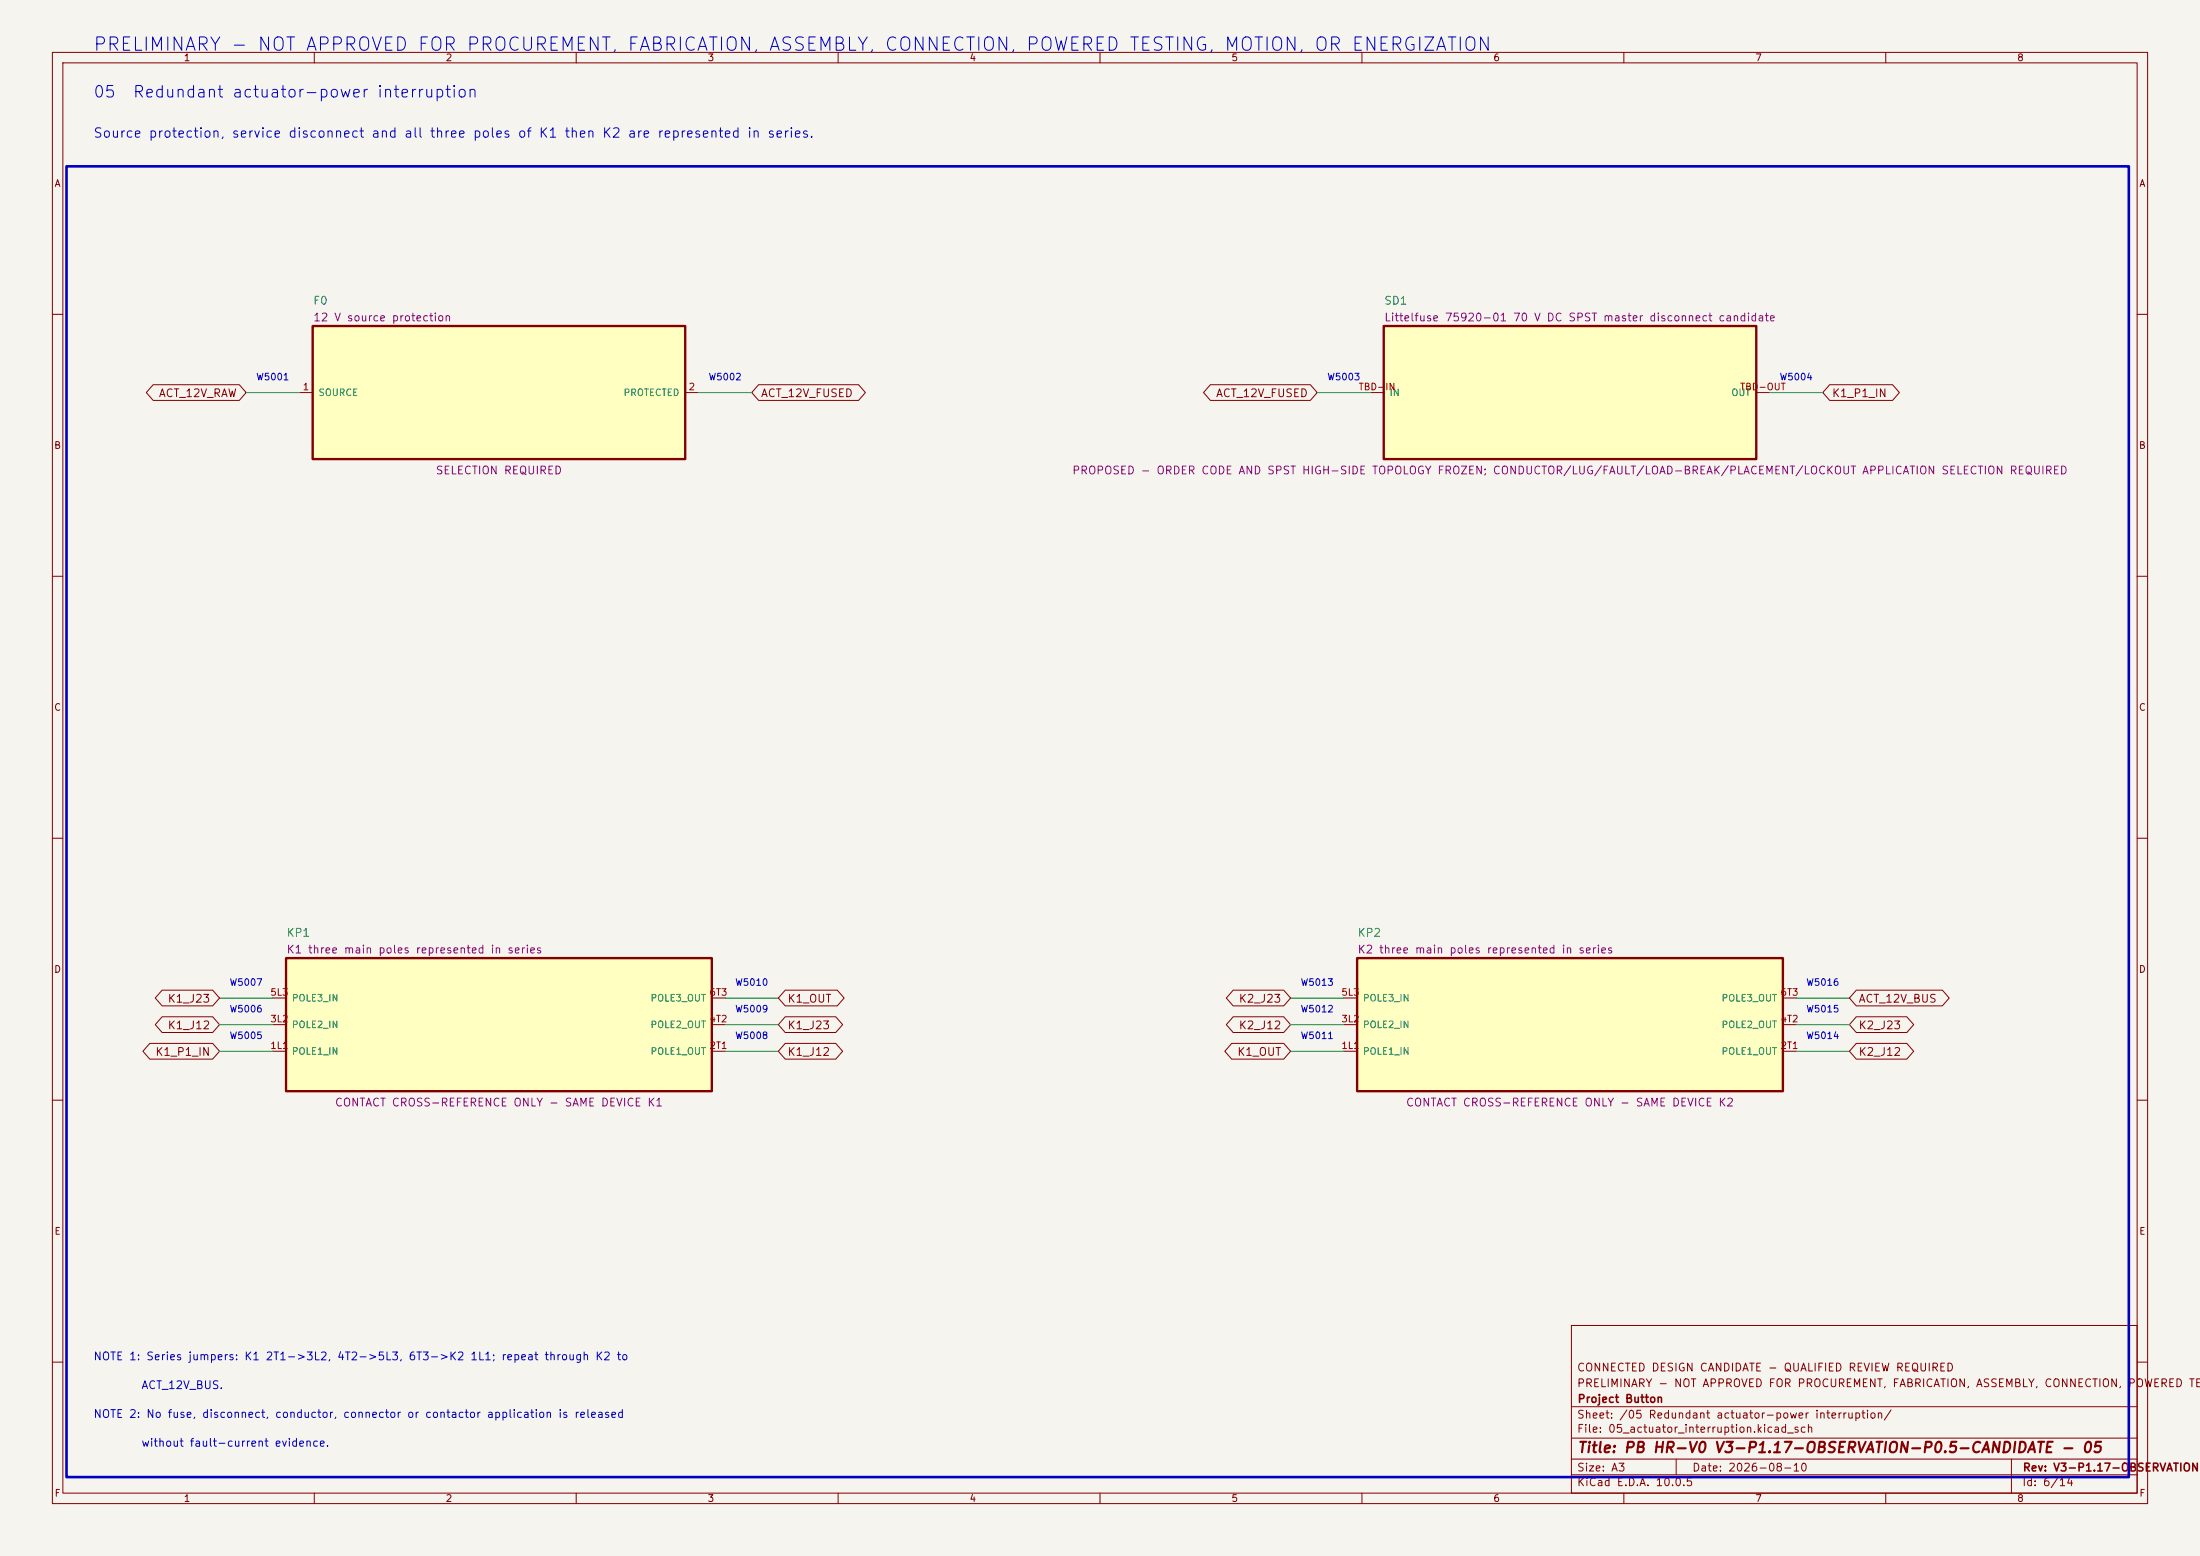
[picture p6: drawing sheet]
(kicad_sch
 (version 20250114) (generator "eeschema") (generator_version "10.0") (paper "A3")
 (title_block (title "PB HR-V0 V3-P1.17-OBSERVATION-P0.5-CANDIDATE - 05") (date "2026-08-10") (rev "V3-P1.17-OBSERVATION-P0.5-CANDIDATE")
  (company "Project Button") (comment 1 "PRELIMINARY - NOT APPROVED FOR PROCUREMENT, FABRICATION, ASSEMBLY, CONNECTION, POWERED TESTING, MOTION, OR ENERGIZATION") (comment 2 "CONNECTED DESIGN CANDIDATE - QUALIFIED REVIEW REQUIRED"))
 (lib_symbols (symbol "PBV3:F0"
   (pin_names (offset 1.016)) (exclude_from_sim no) (in_bom yes) (on_board yes)
   (property "Reference" "F0" (at -35.56 -16.70 0) (effects (font (size 1.50 1.50)) (justify left bottom)))
   (property "Value" "12 V source protection" (at 0.00 0.00 0) (effects (font (size 1.50 1.50)) (hide yes)))
   (property "Footprint" "" (at 0.00 0.00 0) (effects (font (size 1.50 1.50)) (hide yes)))
   (property "Datasheet" "" (at 0.00 0.00 0) (effects (font (size 1.50 1.50)) (hide yes)))
   (property "Description" "R36 proposes FHAC0002SXJ holder plus ATOF family only. Ampere rating, 12-to-16 AWG transition, fault current, interrupting and thermal coordination remain open." (at 0.00 0.00 0) (effects (font (size 1.50 1.50)) (hide yes)))
   (property "Status" "SELECTION REQUIRED" (at 0.00 15.70 0) (effects (font (size 1.50 1.50)) (justify bottom)))
   (property "Evidence" "" (at 0.00 0.00 0) (effects (font (size 1.50 1.50)) (hide yes)))
   (property "Display" "12 V source protection" (at -35.56 -13.50 0) (effects (font (size 1.50 1.50)) (justify left bottom)))
   (symbol "F0_0_1"
    (rectangle (start -35.56 -12.70) (end 35.56 12.70) (stroke (width 0.45) (type solid)) (fill (type background))))
   (symbol "F0_1_1" (pin passive line (at -38.10 0.00 0) (length 2.54) (name "SOURCE" (effects (font (size 1.27 1.27)))) (number "1" (effects (font (size 1.27 1.27))))) (pin passive line (at 38.10 0.00 180) (length 2.54) (name "PROTECTED" (effects (font (size 1.27 1.27)))) (number "2" (effects (font (size 1.27 1.27))))))
   (embedded_fonts no))
(symbol "PBV3:SD1"
   (pin_names (offset 1.016)) (exclude_from_sim no) (in_bom yes) (on_board yes)
   (property "Reference" "SD1" (at -35.56 -16.70 0) (effects (font (size 1.50 1.50)) (justify left bottom)))
   (property "Value" "Littelfuse 75920-01 70 V DC SPST master disconnect candidate" (at 0.00 0.00 0) (effects (font (size 1.50 1.50)) (hide yes)))
   (property "Footprint" "" (at 0.00 0.00 0) (effects (font (size 1.50 1.50)) (hide yes)))
   (property "Datasheet" "https://www.littelfuse.com/products/switches-connectors/dc-disconnect-switches/manual-battery-disconnect-switches/75920/75920-01" (at 0.00 0.00 0) (effects (font (size 1.50 1.50)) (hide yes)))
   (property "Description" "Exact active catalog candidate only: through-panel 75920-01 with yellow knob, OFF-position padlock feature and two identical 3/8-24 studs. Littelfuse permits high-side use, but published current-cycle ratings depend on 4/0 cable and are not project conductor or fault-duty proof. Source/load stud assignment, lug stack, touch protection, panel location, load-break rule, zero-energy verification, human factors and qualified Boston application review remain open. SD1 is not the E-stop and has no functional-safety credit." (at 0.00 0.00 0) (effects (font (size 1.50 1.50)) (hide yes)))
   (property "Status" "PROPOSED - ORDER CODE AND SPST HIGH-SIDE TOPOLOGY FROZEN; CONDUCTOR/LUG/FAULT/LOAD-BREAK/PLACEMENT/LOCKOUT APPLICATION SELECTION REQUIRED" (at 0.00 15.70 0) (effects (font (size 1.50 1.50)) (justify bottom)))
   (property "Evidence" "Littelfuse 75920 Series datasheet Rev 091825 (2025); 75920-01 drawing current download accessed 2026-08-07; installation IF-165 Rev 010320-C (2020); product status rechecked active 2026-08-07." (at 0.00 0.00 0) (effects (font (size 1.50 1.50)) (hide yes)))
   (property "Display" "Littelfuse 75920-01 70 V DC SPST master disconnect candidate" (at -35.56 -13.50 0) (effects (font (size 1.50 1.50)) (justify left bottom)))
   (symbol "SD1_0_1"
    (rectangle (start -35.56 -12.70) (end 35.56 12.70) (stroke (width 0.45) (type solid)) (fill (type background))))
   (symbol "SD1_1_1" (pin passive line (at -38.10 0.00 0) (length 2.54) (name "IN" (effects (font (size 1.27 1.27)))) (number "TBD-IN" (effects (font (size 1.27 1.27))))) (pin passive line (at 38.10 0.00 180) (length 2.54) (name "OUT" (effects (font (size 1.27 1.27)))) (number "TBD-OUT" (effects (font (size 1.27 1.27))))))
   (embedded_fonts no))
(symbol "PBV3:KP1"
   (pin_names (offset 1.016)) (exclude_from_sim no) (in_bom yes) (on_board yes)
   (property "Reference" "KP1" (at -40.64 -16.70 0) (effects (font (size 1.50 1.50)) (justify left bottom)))
   (property "Value" "K1 three main poles represented in series" (at 0.00 0.00 0) (effects (font (size 1.50 1.50)) (hide yes)))
   (property "Footprint" "" (at 0.00 0.00 0) (effects (font (size 1.50 1.50)) (hide yes)))
   (property "Datasheet" "" (at 0.00 0.00 0) (effects (font (size 1.50 1.50)) (hide yes)))
   (property "Description" "Do not count as a second BOM device. External nets series-connect the three poles. Catalog DC evidence exists, but lower-current/critical-current application confirmation and loaded tests remain required." (at 0.00 0.00 0) (effects (font (size 1.50 1.50)) (hide yes)))
   (property "Status" "CONTACT CROSS-REFERENCE ONLY - SAME DEVICE K1" (at 0.00 15.70 0) (effects (font (size 1.50 1.50)) (justify bottom)))
   (property "Evidence" "" (at 0.00 0.00 0) (effects (font (size 1.50 1.50)) (hide yes)))
   (property "Display" "K1 three main poles represented in series" (at -40.64 -13.50 0) (effects (font (size 1.50 1.50)) (justify left bottom)))
   (symbol "KP1_0_1"
    (rectangle (start -40.64 -12.70) (end 40.64 12.70) (stroke (width 0.45) (type solid)) (fill (type background))))
   (symbol "KP1_1_1" (pin passive line (at -43.18 -5.08 0) (length 2.54) (name "POLE1 IN" (effects (font (size 1.27 1.27)))) (number "1L1" (effects (font (size 1.27 1.27))))) (pin passive line (at -43.18 0.00 0) (length 2.54) (name "POLE2 IN" (effects (font (size 1.27 1.27)))) (number "3L2" (effects (font (size 1.27 1.27))))) (pin passive line (at -43.18 5.08 0) (length 2.54) (name "POLE3 IN" (effects (font (size 1.27 1.27)))) (number "5L3" (effects (font (size 1.27 1.27))))) (pin passive line (at 43.18 -5.08 180) (length 2.54) (name "POLE1 OUT" (effects (font (size 1.27 1.27)))) (number "2T1" (effects (font (size 1.27 1.27))))) (pin passive line (at 43.18 0.00 180) (length 2.54) (name "POLE2 OUT" (effects (font (size 1.27 1.27)))) (number "4T2" (effects (font (size 1.27 1.27))))) (pin passive line (at 43.18 5.08 180) (length 2.54) (name "POLE3 OUT" (effects (font (size 1.27 1.27)))) (number "6T3" (effects (font (size 1.27 1.27))))))
   (embedded_fonts no))
(symbol "PBV3:KP2"
   (pin_names (offset 1.016)) (exclude_from_sim no) (in_bom yes) (on_board yes)
   (property "Reference" "KP2" (at -40.64 -16.70 0) (effects (font (size 1.50 1.50)) (justify left bottom)))
   (property "Value" "K2 three main poles represented in series" (at 0.00 0.00 0) (effects (font (size 1.50 1.50)) (hide yes)))
   (property "Footprint" "" (at 0.00 0.00 0) (effects (font (size 1.50 1.50)) (hide yes)))
   (property "Datasheet" "" (at 0.00 0.00 0) (effects (font (size 1.50 1.50)) (hide yes)))
   (property "Description" "Do not count as a second BOM device. Same catalog and lower-current application boundary as K1." (at 0.00 0.00 0) (effects (font (size 1.50 1.50)) (hide yes)))
   (property "Status" "CONTACT CROSS-REFERENCE ONLY - SAME DEVICE K2" (at 0.00 15.70 0) (effects (font (size 1.50 1.50)) (justify bottom)))
   (property "Evidence" "" (at 0.00 0.00 0) (effects (font (size 1.50 1.50)) (hide yes)))
   (property "Display" "K2 three main poles represented in series" (at -40.64 -13.50 0) (effects (font (size 1.50 1.50)) (justify left bottom)))
   (symbol "KP2_0_1"
    (rectangle (start -40.64 -12.70) (end 40.64 12.70) (stroke (width 0.45) (type solid)) (fill (type background))))
   (symbol "KP2_1_1" (pin passive line (at -43.18 -5.08 0) (length 2.54) (name "POLE1 IN" (effects (font (size 1.27 1.27)))) (number "1L1" (effects (font (size 1.27 1.27))))) (pin passive line (at -43.18 0.00 0) (length 2.54) (name "POLE2 IN" (effects (font (size 1.27 1.27)))) (number "3L2" (effects (font (size 1.27 1.27))))) (pin passive line (at -43.18 5.08 0) (length 2.54) (name "POLE3 IN" (effects (font (size 1.27 1.27)))) (number "5L3" (effects (font (size 1.27 1.27))))) (pin passive line (at 43.18 -5.08 180) (length 2.54) (name "POLE1 OUT" (effects (font (size 1.27 1.27)))) (number "2T1" (effects (font (size 1.27 1.27))))) (pin passive line (at 43.18 0.00 180) (length 2.54) (name "POLE2 OUT" (effects (font (size 1.27 1.27)))) (number "4T2" (effects (font (size 1.27 1.27))))) (pin passive line (at 43.18 5.08 180) (length 2.54) (name "POLE3 OUT" (effects (font (size 1.27 1.27)))) (number "6T3" (effects (font (size 1.27 1.27))))))
   (embedded_fonts no)))
 (text "PRELIMINARY - NOT APPROVED FOR PROCUREMENT, FABRICATION, ASSEMBLY, CONNECTION, POWERED TESTING, MOTION, OR ENERGIZATION" (exclude_from_sim no) (at 17.78 10.16 0) (effects (font (size 2.54 2.54)) (justify left bottom))) (text "05  Redundant actuator-power interruption" (exclude_from_sim no) (at 17.78 19.05 0) (effects (font (size 2.20 2.20)) (justify left bottom))) (text "Source protection, service disconnect and all three poles of K1 then K2 are represented in series." (exclude_from_sim no) (at 17.78 26.67 0) (effects (font (size 1.80 1.80)) (justify left bottom))) (rectangle (start 12.70 31.75) (end 406.40 281.94) (stroke (width 0.50) (type solid)) (fill (type none))) (wire (pts (xy 57.15 74.93) (xy 46.99 74.93)) (stroke (width 0) (type default)))
(global_label "ACT_12V_RAW" (shape bidirectional) (at 46.99 74.93 180) (fields_autoplaced yes) (effects (font (size 1.50 1.50)) (justify right))
    (property "Intersheetrefs" "${INTERSHEET_REFS}" (at 46.99 77.47 0) (effects (font (size 1.27 1.27)) (hide yes))))
(text "W5001" (exclude_from_sim no) (at 52.07 72.93 0) (effects (font (size 1.27 1.27)) (justify bottom)))
(wire (pts (xy 133.35 74.93) (xy 143.51 74.93)) (stroke (width 0) (type default)))
(global_label "ACT_12V_FUSED" (shape bidirectional) (at 143.51 74.93 0) (fields_autoplaced yes) (effects (font (size 1.50 1.50)) (justify left))
    (property "Intersheetrefs" "${INTERSHEET_REFS}" (at 143.51 77.47 0) (effects (font (size 1.27 1.27)) (hide yes))))
(text "W5002" (exclude_from_sim no) (at 138.43 72.93 0) (effects (font (size 1.27 1.27)) (justify bottom))) (wire (pts (xy 261.62 74.93) (xy 251.46 74.93)) (stroke (width 0) (type default)))
(global_label "ACT_12V_FUSED" (shape bidirectional) (at 251.46 74.93 180) (fields_autoplaced yes) (effects (font (size 1.50 1.50)) (justify right))
    (property "Intersheetrefs" "${INTERSHEET_REFS}" (at 251.46 77.47 0) (effects (font (size 1.27 1.27)) (hide yes))))
(text "W5003" (exclude_from_sim no) (at 256.54 72.93 0) (effects (font (size 1.27 1.27)) (justify bottom)))
(wire (pts (xy 337.82 74.93) (xy 347.98 74.93)) (stroke (width 0) (type default)))
(global_label "K1_P1_IN" (shape bidirectional) (at 347.98 74.93 0) (fields_autoplaced yes) (effects (font (size 1.50 1.50)) (justify left))
    (property "Intersheetrefs" "${INTERSHEET_REFS}" (at 347.98 77.47 0) (effects (font (size 1.27 1.27)) (hide yes))))
(text "W5004" (exclude_from_sim no) (at 342.90 72.93 0) (effects (font (size 1.27 1.27)) (justify bottom))) (wire (pts (xy 52.07 200.66) (xy 41.91 200.66)) (stroke (width 0) (type default)))
(global_label "K1_P1_IN" (shape bidirectional) (at 41.91 200.66 180) (fields_autoplaced yes) (effects (font (size 1.50 1.50)) (justify right))
    (property "Intersheetrefs" "${INTERSHEET_REFS}" (at 41.91 203.20 0) (effects (font (size 1.27 1.27)) (hide yes))))
(text "W5005" (exclude_from_sim no) (at 46.99 198.66 0) (effects (font (size 1.27 1.27)) (justify bottom)))
(wire (pts (xy 52.07 195.58) (xy 41.91 195.58)) (stroke (width 0) (type default)))
(global_label "K1_J12" (shape bidirectional) (at 41.91 195.58 180) (fields_autoplaced yes) (effects (font (size 1.50 1.50)) (justify right))
    (property "Intersheetrefs" "${INTERSHEET_REFS}" (at 41.91 198.12 0) (effects (font (size 1.27 1.27)) (hide yes))))
(text "W5006" (exclude_from_sim no) (at 46.99 193.58 0) (effects (font (size 1.27 1.27)) (justify bottom)))
(wire (pts (xy 52.07 190.50) (xy 41.91 190.50)) (stroke (width 0) (type default)))
(global_label "K1_J23" (shape bidirectional) (at 41.91 190.50 180) (fields_autoplaced yes) (effects (font (size 1.50 1.50)) (justify right))
    (property "Intersheetrefs" "${INTERSHEET_REFS}" (at 41.91 193.04 0) (effects (font (size 1.27 1.27)) (hide yes))))
(text "W5007" (exclude_from_sim no) (at 46.99 188.50 0) (effects (font (size 1.27 1.27)) (justify bottom)))
(wire (pts (xy 138.43 200.66) (xy 148.59 200.66)) (stroke (width 0) (type default)))
(global_label "K1_J12" (shape bidirectional) (at 148.59 200.66 0) (fields_autoplaced yes) (effects (font (size 1.50 1.50)) (justify left))
    (property "Intersheetrefs" "${INTERSHEET_REFS}" (at 148.59 203.20 0) (effects (font (size 1.27 1.27)) (hide yes))))
(text "W5008" (exclude_from_sim no) (at 143.51 198.66 0) (effects (font (size 1.27 1.27)) (justify bottom)))
(wire (pts (xy 138.43 195.58) (xy 148.59 195.58)) (stroke (width 0) (type default)))
(global_label "K1_J23" (shape bidirectional) (at 148.59 195.58 0) (fields_autoplaced yes) (effects (font (size 1.50 1.50)) (justify left))
    (property "Intersheetrefs" "${INTERSHEET_REFS}" (at 148.59 198.12 0) (effects (font (size 1.27 1.27)) (hide yes))))
(text "W5009" (exclude_from_sim no) (at 143.51 193.58 0) (effects (font (size 1.27 1.27)) (justify bottom)))
(wire (pts (xy 138.43 190.50) (xy 148.59 190.50)) (stroke (width 0) (type default)))
(global_label "K1_OUT" (shape bidirectional) (at 148.59 190.50 0) (fields_autoplaced yes) (effects (font (size 1.50 1.50)) (justify left))
    (property "Intersheetrefs" "${INTERSHEET_REFS}" (at 148.59 193.04 0) (effects (font (size 1.27 1.27)) (hide yes))))
(text "W5010" (exclude_from_sim no) (at 143.51 188.50 0) (effects (font (size 1.27 1.27)) (justify bottom))) (wire (pts (xy 256.54 200.66) (xy 246.38 200.66)) (stroke (width 0) (type default)))
(global_label "K1_OUT" (shape bidirectional) (at 246.38 200.66 180) (fields_autoplaced yes) (effects (font (size 1.50 1.50)) (justify right))
    (property "Intersheetrefs" "${INTERSHEET_REFS}" (at 246.38 203.20 0) (effects (font (size 1.27 1.27)) (hide yes))))
(text "W5011" (exclude_from_sim no) (at 251.46 198.66 0) (effects (font (size 1.27 1.27)) (justify bottom)))
(wire (pts (xy 256.54 195.58) (xy 246.38 195.58)) (stroke (width 0) (type default)))
(global_label "K2_J12" (shape bidirectional) (at 246.38 195.58 180) (fields_autoplaced yes) (effects (font (size 1.50 1.50)) (justify right))
    (property "Intersheetrefs" "${INTERSHEET_REFS}" (at 246.38 198.12 0) (effects (font (size 1.27 1.27)) (hide yes))))
(text "W5012" (exclude_from_sim no) (at 251.46 193.58 0) (effects (font (size 1.27 1.27)) (justify bottom)))
(wire (pts (xy 256.54 190.50) (xy 246.38 190.50)) (stroke (width 0) (type default)))
(global_label "K2_J23" (shape bidirectional) (at 246.38 190.50 180) (fields_autoplaced yes) (effects (font (size 1.50 1.50)) (justify right))
    (property "Intersheetrefs" "${INTERSHEET_REFS}" (at 246.38 193.04 0) (effects (font (size 1.27 1.27)) (hide yes))))
(text "W5013" (exclude_from_sim no) (at 251.46 188.50 0) (effects (font (size 1.27 1.27)) (justify bottom)))
(wire (pts (xy 342.90 200.66) (xy 353.06 200.66)) (stroke (width 0) (type default)))
(global_label "K2_J12" (shape bidirectional) (at 353.06 200.66 0) (fields_autoplaced yes) (effects (font (size 1.50 1.50)) (justify left))
    (property "Intersheetrefs" "${INTERSHEET_REFS}" (at 353.06 203.20 0) (effects (font (size 1.27 1.27)) (hide yes))))
(text "W5014" (exclude_from_sim no) (at 347.98 198.66 0) (effects (font (size 1.27 1.27)) (justify bottom)))
(wire (pts (xy 342.90 195.58) (xy 353.06 195.58)) (stroke (width 0) (type default)))
(global_label "K2_J23" (shape bidirectional) (at 353.06 195.58 0) (fields_autoplaced yes) (effects (font (size 1.50 1.50)) (justify left))
    (property "Intersheetrefs" "${INTERSHEET_REFS}" (at 353.06 198.12 0) (effects (font (size 1.27 1.27)) (hide yes))))
(text "W5015" (exclude_from_sim no) (at 347.98 193.58 0) (effects (font (size 1.27 1.27)) (justify bottom)))
(wire (pts (xy 342.90 190.50) (xy 353.06 190.50)) (stroke (width 0) (type default)))
(global_label "ACT_12V_BUS" (shape bidirectional) (at 353.06 190.50 0) (fields_autoplaced yes) (effects (font (size 1.50 1.50)) (justify left))
    (property "Intersheetrefs" "${INTERSHEET_REFS}" (at 353.06 193.04 0) (effects (font (size 1.27 1.27)) (hide yes))))
(text "W5016" (exclude_from_sim no) (at 347.98 188.50 0) (effects (font (size 1.27 1.27)) (justify bottom))) (text "NOTE 1: Series jumpers: K1 2T1->3L2, 4T2->5L3, 6T3->K2 1L1; repeat through K2 to" (exclude_from_sim no) (at 17.78 260.00 0) (effects (font (size 1.50 1.50)) (justify left bottom))) (text "        ACT_12V_BUS." (exclude_from_sim no) (at 17.78 265.50 0) (effects (font (size 1.50 1.50)) (justify left bottom))) (text "NOTE 2: No fuse, disconnect, conductor, connector or contactor application is released" (exclude_from_sim no) (at 17.78 271.00 0) (effects (font (size 1.50 1.50)) (justify left bottom))) (text "        without fault-current evidence." (exclude_from_sim no) (at 17.78 276.50 0) (effects (font (size 1.50 1.50)) (justify left bottom)))
 (symbol
   (lib_id "PBV3:F0") (at 95.25 74.93 0) (unit 1) (exclude_from_sim no) (in_bom yes) (on_board yes) (dnp no)
   (property "Reference" "F0" (at 59.69 58.23 0) (effects (font (size 1.50 1.50)) (justify left bottom)))
   (property "Value" "12 V source protection" (at 95.25 74.93 0) (effects (font (size 1.50 1.50)) (hide yes)))
   (property "Footprint" "" (at 95.25 74.93 0) (effects (font (size 1.50 1.50)) (hide yes)))
   (property "Datasheet" "" (at 95.25 74.93 0) (effects (font (size 1.50 1.50)) (hide yes)))
   (property "Description" "R36 proposes FHAC0002SXJ holder plus ATOF family only. Ampere rating, 12-to-16 AWG transition, fault current, interrupting and thermal coordination remain open." (at 95.25 74.93 0) (effects (font (size 1.50 1.50)) (hide yes)))
   (property "Status" "SELECTION REQUIRED" (at 95.25 90.63 0) (effects (font (size 1.50 1.50)) (justify bottom)))
   (property "Evidence" "" (at 95.25 74.93 0) (effects (font (size 1.50 1.50)) (hide yes)))
   (property "Display" "12 V source protection" (at 59.69 61.43 0) (effects (font (size 1.50 1.50)) (justify left bottom))) (pin "1") (pin "2"))
(symbol
   (lib_id "PBV3:SD1") (at 299.72 74.93 0) (unit 1) (exclude_from_sim no) (in_bom yes) (on_board yes) (dnp no)
   (property "Reference" "SD1" (at 264.16 58.23 0) (effects (font (size 1.50 1.50)) (justify left bottom)))
   (property "Value" "Littelfuse 75920-01 70 V DC SPST master disconnect candidate" (at 299.72 74.93 0) (effects (font (size 1.50 1.50)) (hide yes)))
   (property "Footprint" "" (at 299.72 74.93 0) (effects (font (size 1.50 1.50)) (hide yes)))
   (property "Datasheet" "https://www.littelfuse.com/products/switches-connectors/dc-disconnect-switches/manual-battery-disconnect-switches/75920/75920-01" (at 299.72 74.93 0) (effects (font (size 1.50 1.50)) (hide yes)))
   (property "Description" "Exact active catalog candidate only: through-panel 75920-01 with yellow knob, OFF-position padlock feature and two identical 3/8-24 studs. Littelfuse permits high-side use, but published current-cycle ratings depend on 4/0 cable and are not project conductor or fault-duty proof. Source/load stud assignment, lug stack, touch protection, panel location, load-break rule, zero-energy verification, human factors and qualified Boston application review remain open. SD1 is not the E-stop and has no functional-safety credit." (at 299.72 74.93 0) (effects (font (size 1.50 1.50)) (hide yes)))
   (property "Status" "PROPOSED - ORDER CODE AND SPST HIGH-SIDE TOPOLOGY FROZEN; CONDUCTOR/LUG/FAULT/LOAD-BREAK/PLACEMENT/LOCKOUT APPLICATION SELECTION REQUIRED" (at 299.72 90.63 0) (effects (font (size 1.50 1.50)) (justify bottom)))
   (property "Evidence" "Littelfuse 75920 Series datasheet Rev 091825 (2025); 75920-01 drawing current download accessed 2026-08-07; installation IF-165 Rev 010320-C (2020); product status rechecked active 2026-08-07." (at 299.72 74.93 0) (effects (font (size 1.50 1.50)) (hide yes)))
   (property "Display" "Littelfuse 75920-01 70 V DC SPST master disconnect candidate" (at 264.16 61.43 0) (effects (font (size 1.50 1.50)) (justify left bottom))) (pin "TBD-IN") (pin "TBD-OUT"))
(symbol
   (lib_id "PBV3:KP1") (at 95.25 195.58 0) (unit 1) (exclude_from_sim no) (in_bom yes) (on_board yes) (dnp no)
   (property "Reference" "KP1" (at 54.61 178.88 0) (effects (font (size 1.50 1.50)) (justify left bottom)))
   (property "Value" "K1 three main poles represented in series" (at 95.25 195.58 0) (effects (font (size 1.50 1.50)) (hide yes)))
   (property "Footprint" "" (at 95.25 195.58 0) (effects (font (size 1.50 1.50)) (hide yes)))
   (property "Datasheet" "" (at 95.25 195.58 0) (effects (font (size 1.50 1.50)) (hide yes)))
   (property "Description" "Do not count as a second BOM device. External nets series-connect the three poles. Catalog DC evidence exists, but lower-current/critical-current application confirmation and loaded tests remain required." (at 95.25 195.58 0) (effects (font (size 1.50 1.50)) (hide yes)))
   (property "Status" "CONTACT CROSS-REFERENCE ONLY - SAME DEVICE K1" (at 95.25 211.28 0) (effects (font (size 1.50 1.50)) (justify bottom)))
   (property "Evidence" "" (at 95.25 195.58 0) (effects (font (size 1.50 1.50)) (hide yes)))
   (property "Display" "K1 three main poles represented in series" (at 54.61 182.08 0) (effects (font (size 1.50 1.50)) (justify left bottom))) (pin "1L1") (pin "2T1") (pin "3L2") (pin "4T2") (pin "5L3") (pin "6T3"))
(symbol
   (lib_id "PBV3:KP2") (at 299.72 195.58 0) (unit 1) (exclude_from_sim no) (in_bom yes) (on_board yes) (dnp no)
   (property "Reference" "KP2" (at 259.08 178.88 0) (effects (font (size 1.50 1.50)) (justify left bottom)))
   (property "Value" "K2 three main poles represented in series" (at 299.72 195.58 0) (effects (font (size 1.50 1.50)) (hide yes)))
   (property "Footprint" "" (at 299.72 195.58 0) (effects (font (size 1.50 1.50)) (hide yes)))
   (property "Datasheet" "" (at 299.72 195.58 0) (effects (font (size 1.50 1.50)) (hide yes)))
   (property "Description" "Do not count as a second BOM device. Same catalog and lower-current application boundary as K1." (at 299.72 195.58 0) (effects (font (size 1.50 1.50)) (hide yes)))
   (property "Status" "CONTACT CROSS-REFERENCE ONLY - SAME DEVICE K2" (at 299.72 211.28 0) (effects (font (size 1.50 1.50)) (justify bottom)))
   (property "Evidence" "" (at 299.72 195.58 0) (effects (font (size 1.50 1.50)) (hide yes)))
   (property "Display" "K2 three main poles represented in series" (at 259.08 182.08 0) (effects (font (size 1.50 1.50)) (justify left bottom))) (pin "1L1") (pin "2T1") (pin "3L2") (pin "4T2") (pin "5L3") (pin "6T3"))
 (embedded_fonts no))
